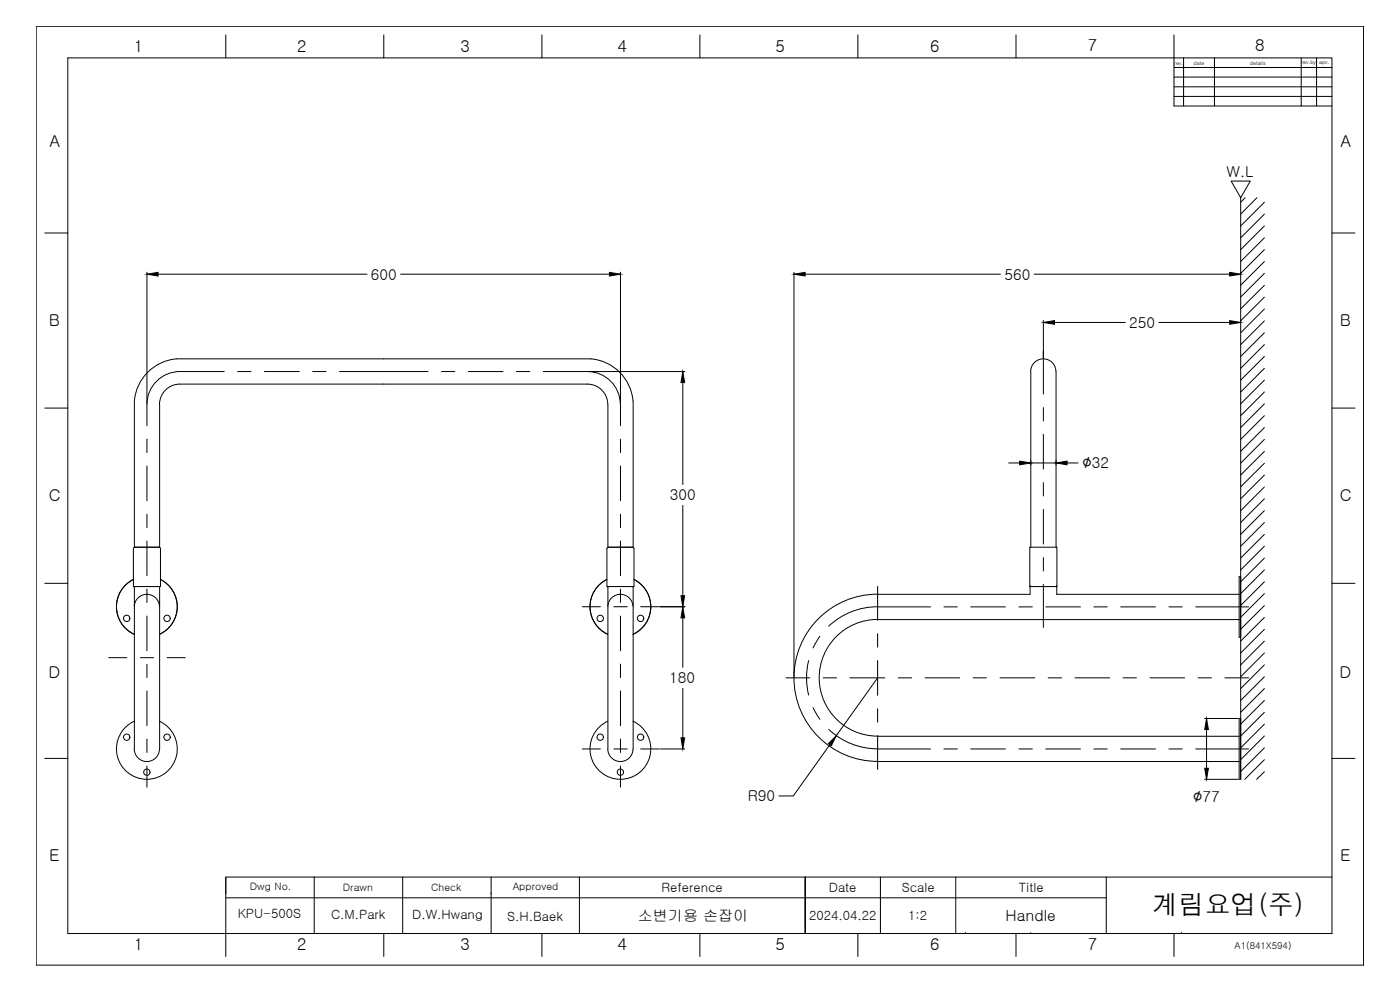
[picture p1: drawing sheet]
<svg xmlns="http://www.w3.org/2000/svg" width="420mm" height="297mm" viewBox="0 0 420 297" stroke-linecap="round" stroke-linejoin="round" font-family="sans-serif">
<!-- layer: FORM -->
<g fill="none" stroke="#000" stroke-width=".3">
<path d="M10.9 7.9h398.3v281.7h-398.3zM20.3 17.4h379.4v262.7h-379.4zM67.8 10.5v6.9M115.2 10.5v6.9M162.6 10.5v6.9M210 10.5v6.9M257.5 10.5v6.9M304.9 10.5v6.9M352.3 10.5v21.3h47.4M355.2 17.4v14.4M364.5 17.4v14.4M390.5 17.4v14.4"/>
<path d="M395.1 17.4v14.4M352.3 20.2h47.4M352.3 23.1h47.4M352.3 26h47.4M352.3 28.9h47.4M13.4 69.9h6.9M399.7 69.9h6.9M13.4 122.4h6.9M399.7 122.4h6.9M13.4 175h6.9M399.7 175h6.9M13.4 227.6h6.9"/>
<path d="M399.7 227.6h6.9M67.8 263.2v5M67.8 269.4h264.2M94.3 263.2h-26.5v23.8M94.3 263.2h305.4M94.3 263.2v16.9M120.8 263.2v16.9M147.4 263.2v16.9M173.9 263.2v16.9M241.7 263.2v16.9v-16.9M241.7 263.2v16.9M264.2 263.2v16.9"/>
<path d="M286.8 263.2v16.9M332 263.2v16.9M115.2 280.1v6.9M162.6 280.1v6.9M210 280.1v6.9M257.5 280.1v6.9M289.7 280.1h.1M304.9 280.1v6.9M309.4 280.1h.1M352.3 280.1v6.9M354.6 280.1h.1"/>
</g>
<!-- layer: TEXT -->
<path d="M147.4 268.2h.1" fill="none" stroke="#000" stroke-width=".3"/>
<!-- layer: 0 -->
<g fill="none" stroke="#000" stroke-width=".3">
<path d="M54 111.5a9.9 9.9 0 0 0-9.9 9.9v6.3M54 115.2a6.1 6.1 0 0 0-6.1 6.2M54 115.2h122.3a6.1 6.1 0 0 1 6.1 6.2M54 111.5h13.3M71.3 111.5h4M79.4 111.5h10.4M93.8 111.5h4.1M101.9 111.5h26.6M132.5 111.5h4M140.5 111.5h10.4M155 111.5h4M163.1 111.5h13.2a9.9 9.9 0 0 1 9.9 9.9"/>
<path d="M313.1 105.3v13M44.1 131.8v4M44.1 139.8v10.5M47.9 121.4v42.8M182.4 121.4v42.8M186.2 121.4v6.3M186.2 131.8v4M186.2 139.8v10.5M190 120.4a13.8 13.8 0 0 0-12.7-12.7h-124.3a13.8 13.8 0 0 0-12.7 12.7v43.8M190 120.4v43.8M313.1 122.3v4M313.1 130.3v10.4"/>
<path d="M44.1 154.3v4M186.2 154.3v4M313.1 144.8v4M313.1 152.8v10.5M40 173.9a9.1 9.1 0 0 0-5 8.3 9.1 9.1 0 0 0 5.3 8.1M40.3 176.2v48.5M40.4 176l-.1 .1M44.1 162.3v10.4M44.1 176.8v4M47.7 164.1l.5 .5-.1 11.4h-8v-11.6l.4-.3 7.2 .1M47.7 176l.2 .1M47.9 176.2v48.5"/>
<path d="M48.1 173.9a9.1 9.1 0 0 1 5.1 8.3 9.1 9.1 0 0 1-5.3 8.1M182.1 173.9a9.1 9.1 0 0 0-5 8.3 9.1 9.1 0 0 0 5.3 8.1M182.2 164.4l.5-.2 7.1-.1 .4 .3v11.6h-8zM182.4 176.2v48.5M182.5 176l-.1 .1M186.2 162.3v10.4M186.2 176.8v4M189.8 176l.2 .1M190 176.2v48.5M190.2 173.9a9.1 9.1 0 0 1 5.1 8.3 9.1 9.1 0 0 1-5.3 8.1M263.4 178.3a25.1 25.1 0 0 0-25.1 25.1 25.1 25.1 0 0 0 25.1 25l108.5 .1M263.4 176v10.1"/>
<path d="M309.1 175.9l.1 .1M309.1 176h.1M309.1 176h8M309.1 176v2.3h-45.7M309.2 164.1l-.1 11.8M309.2 164.2h7.9l.1 11.7M309.4 164.2l-.1-52.7a3.8 3.8 0 0 1 3.8-3.8 3.8 3.8 0 0 1 3.8 3.8v52.7M313.1 167.3v4M313.1 175.3v13M317.1 176h.1M317.1 175.9l-.1 .1M317.1 176v2.3h54.8"/>
<path d="M371.9 173h.4v18.2h-.4zM32.6 197.3h5.5M40.3 181.8a3.8 3.8 0 0 1 3.8-3.5 3.8 3.8 0 0 1 3.8 3.5M42.1 197.3h4M44.1 181.8h.1M44.1 184.8v10.5M44.1 199.3v4M50.2 197.3h5.4M174.7 182h5.5M182.4 181.8a3.8 3.8 0 0 1 3.8-3.5 3.8 3.8 0 0 1 3.8 3.5M184.2 182h4M186.2 181.8h.1"/>
<path d="M186.2 184.8v10.5M186.2 199.3v4M192.3 182h5.4M242.7 198.2a21.3 21.3 0 0 0 0 10.3M245.4 185.9h.1M246.1 190.9l-2.1 3.5M263.4 182a21.3 21.3 0 0 0-14.7 5.9M263.4 185.9a17.5 17.5 0 0 0-17.5 17.5 17.5 17.5 0 0 0 17.5 17.5h108.5M263.4 185.9h108.5M263.4 182.1h15.9M263.4 190.1v4.1M263.4 198.2v10.4"/>
<path d="M283.3 182.1h4M291.3 182.1h10.4M305.8 182.1h4M313.8 182.1h10.5M328.3 182.1h4M336.3 182.1h10.5M350.8 182.1h4M358.8 182.1h15.9M40.3 216.4a9.1 9.1 0 0 0-3.4 13.9 9.1 9.1 0 0 0 14.3 0 9.1 9.1 0 0 0-3.3-13.9M44.1 207.3v10.4M182.4 216.4a9.1 9.1 0 0 0-3.4 13.9 9.1 9.1 0 0 0 14.4 0 9.1 9.1 0 0 0-3.4-13.9M186.2 207.3v10.4"/>
<path d="M235.9 203.4h7.1M244 212.3l2.1 3.5M247 203.4h4.1M248.7 218.8a21.3 21.3 0 0 0 14.7 5.9h15.9M255.1 203.4h10.4M263.4 212.7v4M269.6 203.4h4M277.6 203.4h10.4M292 203.4h4.1M300.1 203.4h10.4M314.6 203.4h4M322.6 203.4h10.4"/>
<path d="M337 203.4h4.1M345.1 203.4h10.4M359.6 203.4h4M367.6 203.4h7.1M371.9 215.6h.4v18.2h-.4zM40.3 224.7a3.8 3.8 0 0 0 3.8 3.8 3.8 3.8 0 0 0 3.8-3.8M44.1 224.7h.1M44.1 221.8v4M44.1 229.8v6.4M174.7 224.7h5.5M182.4 224.7a3.8 3.8 0 0 0 3.8 3.8 3.8 3.8 0 0 0 3.8-3.8M184.2 224.7h4"/>
<path d="M186.2 224.7h.1M186.2 221.8v4M186.2 229.8v6.4M192.3 224.7h5.4M263.4 220.7v10.2M283.3 224.7h4M291.3 224.7h10.4M305.8 224.7h4M313.8 224.7h10.5M328.3 224.7h4M336.3 224.7h10.5M350.8 224.7h4"/>
<path d="M358.8 224.7h15.9"/>
<circle cx="38" cy="185.5" r=".95"/>
<circle cx="50.1" cy="185.5" r=".95"/>
<circle cx="180.1" cy="185.5" r=".95"/>
<circle cx="192.2" cy="185.5" r=".95"/>
<circle cx="38" cy="221.2" r=".95"/>
<circle cx="44.1" cy="231.7" r=".95"/>
<circle cx="50.1" cy="221.2" r=".95"/>
<circle cx="180.1" cy="221.2" r=".95"/>
<circle cx="186.2" cy="231.7" r=".95"/>
<circle cx="192.2" cy="221.2" r=".95"/>
</g>
<!-- layer: DIM -->
<g fill="none" stroke="#000" stroke-width=".3">
<path d="M44.1 81.7v39.4M47.4 82.3h62.7M120.2 82.3h62.7M186.2 81.7v39.4M238.3 81.7v121.4M241.6 82.3h58.7M310.4 82.3h58.6M313.1 96.2v11.2M316.5 96.7h21.2M347.8 96.7h21.2M372.3 81.7v.3M372.3 96.2v.2"/>
<path d="M176.6 111.5h28.9M204.9 114.8v30.6M302.7 138.9h3.3M309.4 138.1v1.4M309.4 138.9h7.5M316.9 138.1v1.4M320.2 138.9h3.3M204.9 151.7v27M198 182h7.5M204.9 185.4v14.9M204.9 206.5v14.9M263.4 203.4l-12.4 17.3"/>
<path d="M361.5 215.6h10.1M362.1 218.9v11.6M198 224.7h7.5M249.1 223.4l-11 15.4h-4.3M361.5 233.8h10.1"/>
</g>
<g fill="#000" stroke="#000" stroke-width=".3">
<path d="M44.1 82.3l3.3-.6v1.1zM182.9 81.7l3.3 .6-3.3 .5zM238.3 82.3l3.3-.6v1.1zM313.1 96.7l3.4-.5v1.1zM369 96.2l3.3 .5-3.3 .6zM369 81.7l3.3 .6-3.3 .5zM204.9 111.5l.6 3.3h-1.1zM306 138.4l3.4 .5-3.4 .6zM316.9 138.9l3.3-.5v1.1zM204.4 178.7h1.1l-.6 3.3zM204.9 182l.6 3.4h-1.1zM362.1 215.6l.6 3.3h-1.1z"/>
<path d="M204.4 221.4h1.1l-.6 3.3zM251 220.7l-1.5 3-.9-.6zM361.6 230.5h1.1l-.6 3.3z"/>
</g>
<!-- layer: HATCH -->
<g fill="none" stroke="#000" stroke-width=".3">
<path d="M373.7 59.3l-1.4 1.4M377.2 59.3l-4.9 4.9M379.5 60.7l-7.2 7.1M379.5 64.2l-7.2 7.1M379.5 67.8l-7.2 7.1M379.5 71.3l-7.2 7.2M379.5 74.9l-7.2 7.1M379.5 78.5l-7.2 7.1M379.5 82l-7.2 7.1M379.5 85.6l-7.2 7.1M379.5 89.2l-7.2 7M379.5 92.7l-7.2 7.1"/>
<path d="M379.5 96.3l-7.2 7.1M379.5 99.8l-7.2 7.1M379.5 103.4l-7.2 7.1M379.5 106.9l-7.2 7.2M379.5 110.5l-7.2 7.1M379.5 114.1l-7.2 7.1M379.5 117.6l-7.2 7.1M379.5 121.2l-7.2 7.1M379.5 124.7l-7.2 7.1M379.5 128.3l-7.2 7.1M379.5 131.8l-7.2 7.2M379.5 135.4l-7.2 7.1"/>
<path d="M379.5 139l-7.2 7.1M379.5 142.6l-7.2 7.1M379.5 146.1l-7.2 7.1M379.5 149.7l-7.2 7.1M379.5 153.2l-7.2 7.1M379.5 156.8l-7.2 7.1M379.5 160.3l-7.2 7.1M379.5 163.9l-7.2 7.1M379.5 167.4l-7.2 7.2M379.5 171l-7.2 7.1M379.5 174.6l-7.2 7.1M379.5 178.1l-7.2 7.1"/>
<path d="M379.5 181.7l-7.2 7.1M379.5 185.3l-7.2 7M379.5 188.8l-7.2 7.1M379.5 192.4l-7.2 7.1M379.5 195.9l-7.2 7.1M379.5 199.5l-7.2 7.1M379.5 203l-7.2 7.2M379.5 206.6l-7.2 7.1M379.5 210.2l-7.2 7.1M379.5 213.7l-7.2 7.1M379.5 217.3l-7.2 7.1M379.5 220.8l-7.2 7.1"/>
<path d="M379.5 224.4l-7.2 7.1M379.5 227.9l-5.9 5.9M379.5 231.5l-2.4 2.3"/>
</g>
<!-- layer: W.L -->
<path d="M372.3 59.3l-2.8-5h5.7l-2.9 5v174.5" fill="none" stroke="#000" stroke-width=".3"/>
<text font-size="7.9" x="345.8" y="274.2">계림요업(주)</text>
<g font-size="5.1">
<text x="324.7" y="140.5">∅</text>
<text x="358" y="240.6">∅</text>
</g>
<g font-size="4.9">
<text x="40.2" y="15.6">1</text>
<text x="89.2" y="15.7">2</text>
<text x="138.2" y="15.6">3</text>
<text x="185.3" y="15.6">4</text>
<text x="232.7" y="15.6">5</text>
<text x="279.2" y="15.6">6</text>
<text x="326.5" y="15.4">7</text>
<text x="376.7" y="15.4">8</text>
<text x="14.8" y="44.3">A</text>
<text x="402.3" y="44.3">A</text>
<text x="14.6" y="97.8">B</text>
<text x="402.1" y="97.8">B</text>
<text x="14.6" y="150.2">C</text>
<text x="402.1" y="150.2">C</text>
<text x="14.5" y="203.5">D</text>
<text x="402" y="203.5">D</text>
<text x="14.7" y="258.5">E</text>
<text x="402.2" y="258.5">E</text>
<text x="40.2" y="285.1">1</text>
<text x="89.2" y="285.2">2</text>
<text x="138.2" y="285.1">3</text>
<text x="185.3" y="285.1">4</text>
<text x="232.7" y="285.1">5</text>
<text x="279.2" y="285.1">6</text>
<text x="326.5" y="284.9">7</text>
</g>
<text font-size="4.6" x="301.8" y="276.4">Handle</text>
<g font-size="4.5">
<text x="368.1" y="53">W.L</text>
<text x="111.3" y="83.9">600</text>
<text x="301.4" y="83.9">560</text>
<text x="338.9" y="98.4">250</text>
<text x="327.7" y="140.5">32</text>
<text x="201" y="150.1">300</text>
<text x="200.9" y="205">180</text>
<text x="224.4" y="240.4">R90</text>
<text x="360.9" y="240.6">77</text>
<text x="191.4" y="276.4">소변기용 손잡이</text>
</g>
<g font-size="3.8">
<text x="198.6" y="267.6">Reference</text>
<text x="248.7" y="267.6">Date</text>
<text x="270.6" y="267.6">Scale</text>
<text x="305.8" y="267.6">Title</text>
<text x="71.4" y="275.6">KPU-500S</text>
<text x="99.3" y="275.7">C.M.Park</text>
<text x="123.7" y="275.8">D.W.Hwang</text>
<text x="152.2" y="276.4">S.H.Baek</text>
<text x="242.8" y="276.1">2024.04.22</text>
<text x="272.5" y="276.1">1:2</text>
</g>
<g font-size="3.1">
<text x="75" y="267.2">Dwg No.</text>
<text x="102.9" y="267.3">Drawn</text>
<text x="129.4" y="267.3">Check</text>
<text x="153.9" y="267.2">Approved</text>
</g>
<text font-size="2.8" x="370.5" y="284.7">A1(841X594)</text>
<g font-size="1.6">
<text x="352.4" y="19.4">rev.</text>
<text x="358.2" y="19.4">date</text>
<text x="375.1" y="19.4">details</text>
<text x="390.6" y="19.3">rev.by</text>
<text x="395.9" y="19.3">apv.</text>
</g>
</svg>
